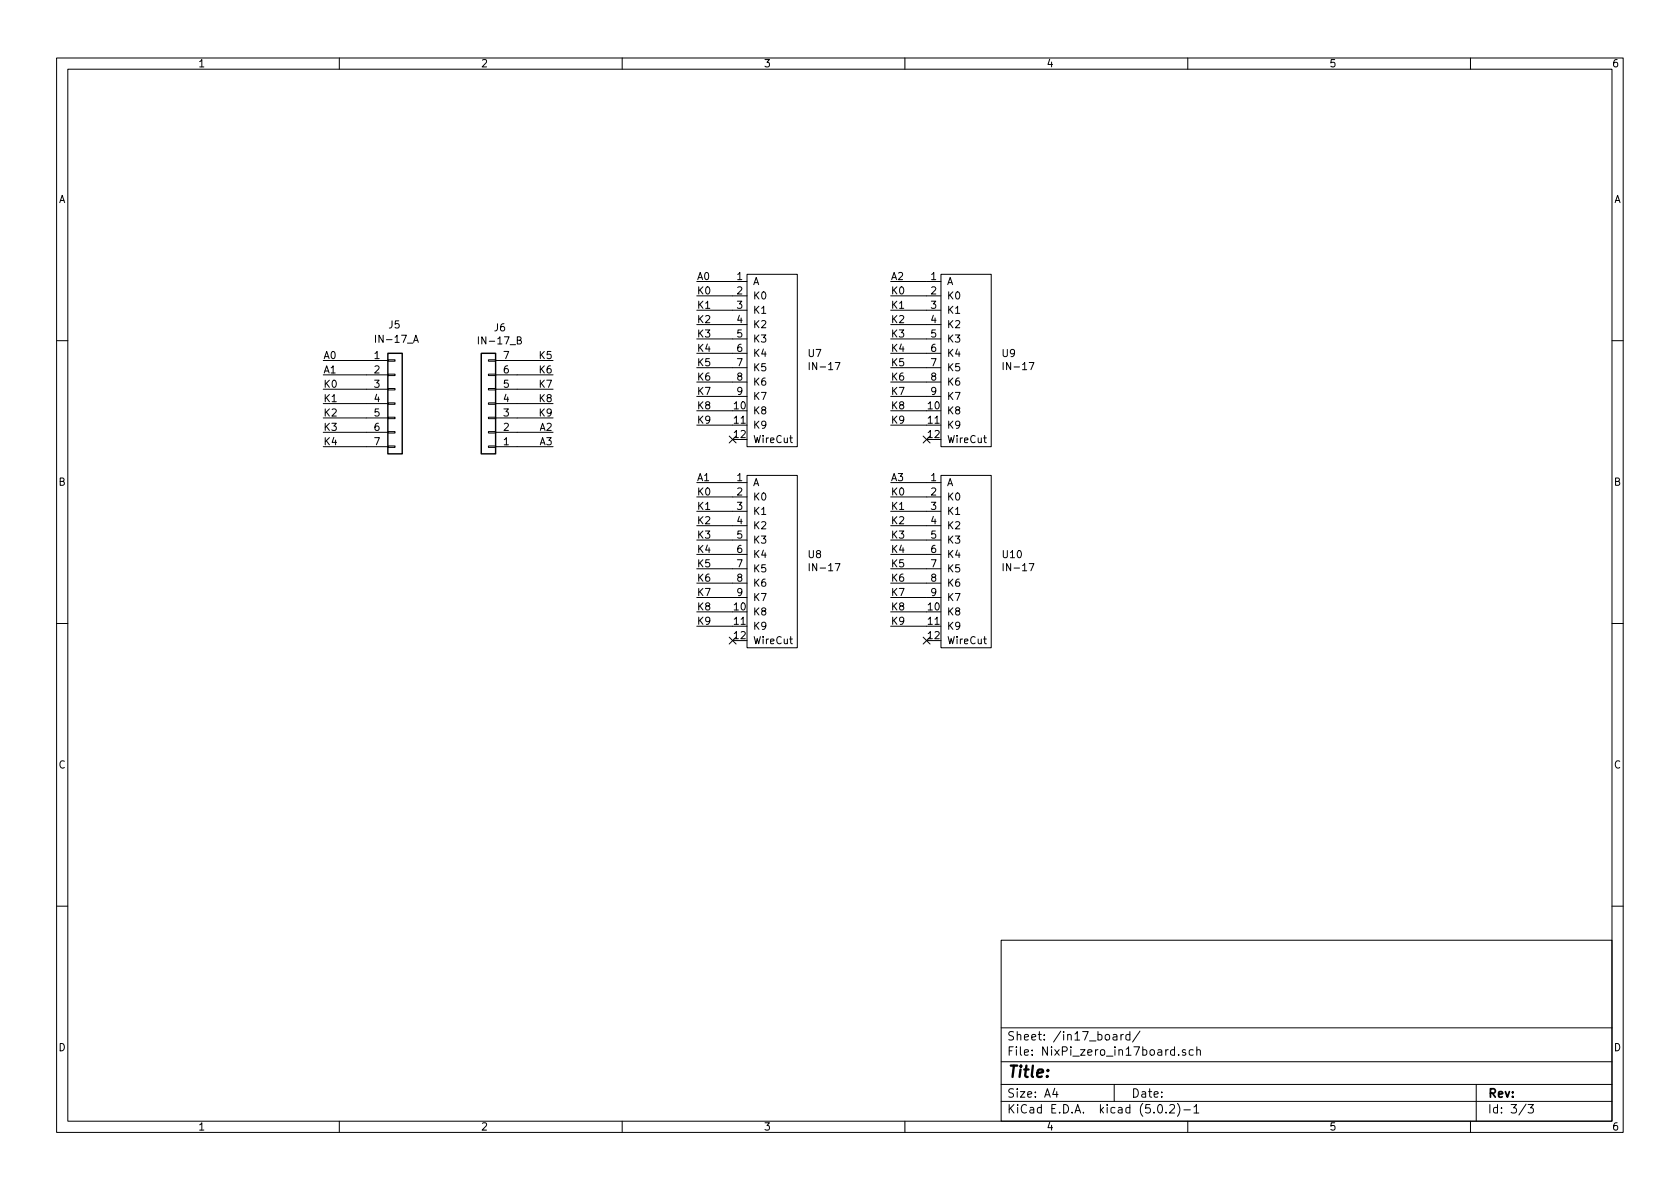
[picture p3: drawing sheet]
<svg xmlns="http://www.w3.org/2000/svg" width="297mm" height="210mm" viewBox="0 0 297 210" stroke-linecap="round" stroke-linejoin="round" font-family="sans-serif">
<g fill="none" stroke="#000" stroke-width=".18">
<path d="M10 10.3h277v189.9h-277zM12 12.2h273v186.1h-273zM60 10.3v1.9M110 10.3v1.9M160 10.3v1.9M210 10.3v1.9M260 10.3v1.9M84.6 59.6v1.2M123.2 49.8h8.9M123.2 52.3h8.9M123.2 54.9h8.9M123.2 57.4h8.9"/>
<path d="M123.2 59.9h8.9M132.1 48.5h8.9v30.5h-8.9zM157.5 49.8h8.9M157.5 52.3h8.9M157.5 54.9h8.9M157.5 57.4h8.9M157.5 59.9h8.9M166.4 48.5h8.9v30.5h-8.9zM10 60.2h2M57.1 63.7h11.5M57.1 66.3h11.5M57.1 68.8h11.5"/>
<path d="M57.1 71.4h11.5M57.1 73.9h11.5M57.1 76.4h11.5M57.1 79h11.5M68.6 78.9h1.2v.2h-1.2zM68.6 76.3h1.2v.3h-1.2zM68.6 73.8h1.2v.2h-1.2zM68.6 71.2h1.2v.3h-1.2zM68.6 68.7h1.2v.3h-1.2zM68.6 66.2h1.2v.2h-1.2zM68.6 63.6h1.2v.3h-1.2zM73.1 60.5l.4-1.2 .5 1.2"/>
<path d="M86.4 63.6h1.2v.3h-1.2zM86.4 66.2h1.2v.2h-1.2zM86.4 68.7h1.2v.3h-1.2zM86.4 71.2h1.2v.3h-1.2zM86.4 73.8h1.2v.2h-1.2zM86.4 76.3h1.2v.3h-1.2zM86.4 78.9h1.2v.2h-1.2zM87.6 63.7h10.2M87.6 66.3h10.2M87.6 68.8h10.2M87.6 71.4h10.2M87.6 73.9h10.2"/>
<path d="M87.6 76.4h10.2M87.6 79h10.2M91.5 60.2l.5-.1 .1-.4-.6-.1v1.2h.4l.3-.2v-.2l-.3-.2M123.2 62.5h8.9M123.2 65h8.9M123.2 67.6h8.9M123.2 70.1h8.9M123.2 72.6h6.3M123.2 75.2h6.3M128.9 77.1l1.2 1.2M130.1 77.1l-1.2 1.2M139.6 77.4h.5"/>
<path d="M139.8 77v1.1l.3 .2M143.1 64.1v1.3M147.7 64.1h.8l-.5 1.3M157.5 62.5h8.9M157.5 65h8.9M157.5 67.6h8.9M157.5 70.1h8.9M157.5 72.6h6.3M157.5 75.2h6.3M163.2 77.1l1.2 1.2M164.4 77.1l-1.2 1.2M173.9 77.4h.5"/>
<path d="M174.1 77v1.1l.3 .2M177.4 64.1v1.3M182 64.1h.8l-.5 1.3M285 60.2h2M123.2 85.3h8.9M123.2 87.9h8.9M123.2 90.4h8.9M123.2 93h8.9M123.2 95.5h8.9M123.2 98h8.9M132.1 84.1h8.9v30.4h-8.9zM143.1 99.7v1.2"/>
<path d="M147.7 99.7h.8l-.5 1.2M157.5 85.3h8.9M157.5 87.9h8.9M157.5 90.4h8.9M157.5 93h8.9M157.5 95.5h8.9M157.5 98h8.9M166.4 84.1h8.9v30.4h-8.9zM177.4 99.7v1.2M182 99.7h.8l-.5 1.2M10 110.3h2M123.2 100.6h8.9"/>
<path d="M123.2 103.1h8.9M123.2 105.7h8.9M123.2 108.2h6.3M123.2 110.7h6.3M128.9 112.7l1.2 1.2M130.1 112.7l-1.2 1.2M139.6 113h.5M139.8 112.6v1.1l.3 .1M157.5 100.6h8.9M157.5 103.1h8.9M157.5 105.7h8.9M157.5 108.2h6.3"/>
<path d="M157.5 110.7h6.3M163.2 112.7l1.2 1.2M164.4 112.7l-1.2 1.2M173.9 113h.5M174.1 112.6v1.1l.3 .1M285 110.3h2M10 160.2h2M177 166.3h108v32h-108zM285 160.2h2M60 198.3v1.9M110 198.3v1.9M160 198.3v1.9"/>
<path d="M177 194.8h108M177 191.8h108M177 187.8h108M177 181.8h108M186.5 192.5l-.4 1h1M186.8 193v1M196.8 183h.6l.1 .9M197 191.8v3M197.5 183.3l-.5 .1-.2 .2v.2l.2 .1 .5-.1M198.2 182.9v1M198.6 182.9l-.3 .1-.1 .2M199.8 183l-.5-.1-.2 .3v.6l.2 .1 .5-.1"/>
<path d="M199.8 182.4v1.5M201.5 182.3l-1.2 2M204.8 195.5l.4-.2a.94 .94 0 0 1 0 1.5 .79 .79 0 0 1-.4-1.3zM206.2 196.7v.1M206.8 195.5l.2-.2h.4l.2 .2 .1 .3-.1 .2-.8 .8h.9M207.7 185.7l-.4-.1-.3 .3v.6l.3 .1 .4-.1M207.7 185.1v1.5M208.2 195.1a1.71 1.71 0 0 1 0 2.3M208.4 186.5v.1M209.3 196.3h1.2M209.6 185.7l-.4-.1-.2 .2 .1 .2 .5 .2v.3h-.6M210 198.3v1.9"/>
<path d="M211 185.7l-.5-.1-.2 .3v.6l.2 .1 .5-.1M211.1 195.8l.4-.5v1.5M211.1 196.8h.9M211.6 185.7l.2-.1 .4 .1v.9M211.6 185.1v1.5M260 198.3v1.9M261 191.8v6.5M269.8 195.2l-1.2 2M270.2 195.3h.9l-.5 .6 .4 .1v.7l-.2 .1-.6-.1"/>
</g>
<path d="M68.6 62.5h2.5v17.8h-2.5zM85.1 62.5h2.5v17.8h-2.5z" fill="none" stroke="#000" stroke-width=".25"/>
<text font-size="2.8" x="178" y="190.5">Title:</text>
<g font-size="2.1">
<text x="178" y="184">Sheet: /in17_board/</text>
<text x="178" y="186.7">File: NixPi_zero_in17board.sch</text>
<text x="178" y="196.9">KiCad E.D.A. kicad (5.0.2)-1</text>
<text x="178" y="194.1">Size: A4</text>
<text x="200" y="194.1">Date:</text>
<text x="263" y="194.1">Rev:</text>
<text x="263" y="196.9">Id: 3/3</text>
</g>
<g font-size="1.8">
<text x="35" y="11.9">1</text>
<text x="85" y="11.9">2</text>
<text x="135" y="11.9">3</text>
<text x="185" y="11.9">4</text>
<text x="235" y="11.9">5</text>
<text x="285" y="11.9">6</text>
<text x="10.4" y="35.9">A</text>
<text x="285.4" y="35.9">A</text>
<text x="123.2" y="49.5">A0</text>
<text x="123.2" y="52.1">K0</text>
<text x="130.3" y="49.5">1</text>
<text x="130.3" y="52.1">2</text>
<text x="133.1" y="50.4">A</text>
<text x="133.1" y="53">K0</text>
<text x="157.5" y="49.5">A2</text>
<text x="157.5" y="52.1">K0</text>
<text x="164.6" y="49.5">1</text>
<text x="164.6" y="52.1">2</text>
<text x="167.4" y="50.4">A</text>
<text x="167.4" y="53">K0</text>
<text x="68.8" y="58.1">J5</text>
<text x="87.4" y="58.6">J6</text>
<text x="123.2" y="54.6">K1</text>
<text x="123.2" y="57.1">K2</text>
<text x="123.2" y="59.7">K3</text>
<text x="130.3" y="54.6">3</text>
<text x="130.3" y="57.1">4</text>
<text x="130.3" y="59.7">5</text>
<text x="133.1" y="55.5">K1</text>
<text x="133.1" y="58">K2</text>
<text x="157.5" y="54.6">K1</text>
<text x="157.5" y="57.1">K2</text>
<text x="157.5" y="59.7">K3</text>
<text x="164.6" y="54.6">3</text>
<text x="164.6" y="57.1">4</text>
<text x="164.6" y="59.7">5</text>
<text x="167.4" y="55.5">K1</text>
<text x="167.4" y="58">K2</text>
<text x="57.1" y="63.5">A0</text>
<text x="66.2" y="63.5">1</text>
<text x="66.8" y="60.6">IN-17_A</text>
<text x="85.1" y="60.9">IN-17_B</text>
<text x="89.1" y="63.5">7</text>
<text x="95.5" y="63.5">K5</text>
<text x="123.2" y="62.2">K4</text>
<text x="123.2" y="64.8">K5</text>
<text x="130.3" y="62.2">6</text>
<text x="130.3" y="64.8">7</text>
<text x="133.1" y="60.6">K3</text>
<text x="133.1" y="63.1">K4</text>
<text x="133.1" y="65.7">K5</text>
<text x="143" y="63.1">U7</text>
<text x="143.6" y="65.5">IN-17</text>
<text x="157.5" y="62.2">K4</text>
<text x="157.5" y="64.8">K5</text>
<text x="164.6" y="62.2">6</text>
<text x="164.6" y="64.8">7</text>
<text x="167.4" y="60.6">K3</text>
<text x="167.4" y="63.1">K4</text>
<text x="167.4" y="65.7">K5</text>
<text x="177.2" y="63.1">U9</text>
<text x="177.9" y="65.5">IN-17</text>
<text x="57.1" y="66">A1</text>
<text x="57.1" y="68.6">K0</text>
<text x="57.1" y="71.1">K1</text>
<text x="66.2" y="66">2</text>
<text x="66.2" y="68.6">3</text>
<text x="66.2" y="71.1">4</text>
<text x="89.1" y="71.1">4</text>
<text x="89.1" y="68.6">5</text>
<text x="89.1" y="66">6</text>
<text x="95.5" y="66">K6</text>
<text x="95.5" y="68.6">K7</text>
<text x="95.5" y="71.1">K8</text>
<text x="123.2" y="69.8">K7</text>
<text x="123.2" y="67.3">K6</text>
<text x="130.3" y="67.3">8</text>
<text x="130.3" y="69.8">9</text>
<text x="133.1" y="68.2">K6</text>
<text x="133.1" y="70.7">K7</text>
<text x="157.5" y="69.8">K7</text>
<text x="157.5" y="67.3">K6</text>
<text x="164.6" y="67.3">8</text>
<text x="164.6" y="69.8">9</text>
<text x="167.4" y="68.2">K6</text>
<text x="167.4" y="70.7">K7</text>
<text x="57.1" y="73.7">K2</text>
<text x="57.1" y="76.2">K3</text>
<text x="66.2" y="73.7">5</text>
<text x="66.2" y="76.2">6</text>
<text x="89.1" y="76.2">2</text>
<text x="89.1" y="73.7">3</text>
<text x="95.5" y="76.2">A2</text>
<text x="95.5" y="73.7">K9</text>
<text x="123.2" y="72.4">K8</text>
<text x="123.2" y="74.9">K9</text>
<text x="129.8" y="72.4">10</text>
<text x="129.8" y="74.9">11</text>
<text x="129.8" y="77.5">12</text>
<text x="133.1" y="73.3">K8</text>
<text x="133.1" y="75.8">K9</text>
<text x="157.5" y="72.4">K8</text>
<text x="157.5" y="74.9">K9</text>
<text x="164.1" y="72.4">10</text>
<text x="164.1" y="74.9">11</text>
<text x="164.1" y="77.5">12</text>
<text x="167.4" y="73.3">K8</text>
<text x="167.4" y="75.8">K9</text>
<text x="57.1" y="78.7">K4</text>
<text x="66.2" y="78.7">7</text>
<text x="89.1" y="78.7">1</text>
<text x="95.5" y="78.7">A3</text>
<text x="133.1" y="78.4">WireCut</text>
<text x="167.4" y="78.4">WireCut</text>
<text x="10.4" y="85.9">B</text>
<text x="123.2" y="85.1">A1</text>
<text x="123.2" y="87.6">K0</text>
<text x="130.3" y="85.1">1</text>
<text x="130.3" y="87.6">2</text>
<text x="133.1" y="86">A</text>
<text x="133.1" y="88.5">K0</text>
<text x="157.5" y="85.1">A3</text>
<text x="157.5" y="87.6">K0</text>
<text x="164.6" y="85.1">1</text>
<text x="164.6" y="87.6">2</text>
<text x="167.4" y="86">A</text>
<text x="167.4" y="88.5">K0</text>
<text x="285.4" y="85.9">B</text>
<text x="123.2" y="90.2">K1</text>
<text x="123.2" y="92.7">K2</text>
<text x="123.2" y="95.2">K3</text>
<text x="130.3" y="90.2">3</text>
<text x="130.3" y="92.7">4</text>
<text x="130.3" y="95.2">5</text>
<text x="133.1" y="91.1">K1</text>
<text x="133.1" y="93.6">K2</text>
<text x="157.5" y="90.2">K1</text>
<text x="157.5" y="92.7">K2</text>
<text x="157.5" y="95.2">K3</text>
<text x="164.6" y="90.2">3</text>
<text x="164.6" y="92.7">4</text>
<text x="164.6" y="95.2">5</text>
<text x="167.4" y="91.1">K1</text>
<text x="167.4" y="93.6">K2</text>
<text x="123.2" y="97.8">K4</text>
<text x="123.2" y="100.3">K5</text>
<text x="130.3" y="97.8">6</text>
<text x="130.3" y="100.3">7</text>
<text x="133.1" y="96.1">K3</text>
<text x="133.1" y="98.7">K4</text>
<text x="133.1" y="101.2">K5</text>
<text x="143" y="98.7">U8</text>
<text x="143.6" y="101">IN-17</text>
<text x="157.5" y="97.8">K4</text>
<text x="157.5" y="100.3">K5</text>
<text x="164.6" y="97.8">6</text>
<text x="164.6" y="100.3">7</text>
<text x="167.4" y="96.1">K3</text>
<text x="167.4" y="98.7">K4</text>
<text x="167.4" y="101.2">K5</text>
<text x="177.3" y="98.7">U10</text>
<text x="177.9" y="101">IN-17</text>
<text x="123.2" y="105.4">K7</text>
<text x="123.2" y="107.9">K8</text>
<text x="123.2" y="102.9">K6</text>
<text x="129.8" y="107.9">10</text>
<text x="130.3" y="102.9">8</text>
<text x="130.3" y="105.4">9</text>
<text x="133.1" y="103.8">K6</text>
<text x="133.1" y="106.3">K7</text>
<text x="157.5" y="105.4">K7</text>
<text x="157.5" y="107.9">K8</text>
<text x="157.5" y="102.9">K6</text>
<text x="164.1" y="107.9">10</text>
<text x="164.6" y="102.9">8</text>
<text x="164.6" y="105.4">9</text>
<text x="167.4" y="103.8">K6</text>
<text x="167.4" y="106.3">K7</text>
<text x="123.2" y="110.5">K9</text>
<text x="129.8" y="110.5">11</text>
<text x="129.8" y="113">12</text>
<text x="133.1" y="108.8">K8</text>
<text x="133.1" y="111.4">K9</text>
<text x="133.1" y="113.9">WireCut</text>
<text x="157.5" y="110.5">K9</text>
<text x="164.1" y="110.5">11</text>
<text x="164.1" y="113">12</text>
<text x="167.4" y="108.8">K8</text>
<text x="167.4" y="111.4">K9</text>
<text x="167.4" y="113.9">WireCut</text>
<text x="10.4" y="135.9">C</text>
<text x="285.4" y="135.9">C</text>
<text x="10.4" y="185.9">D</text>
<text x="285.4" y="185.9">D</text>
<text x="35" y="199.9">1</text>
<text x="85" y="199.9">2</text>
<text x="135" y="199.9">3</text>
<text x="185" y="199.9">4</text>
<text x="235" y="199.9">5</text>
<text x="285" y="199.9">6</text>
</g>
</svg>
